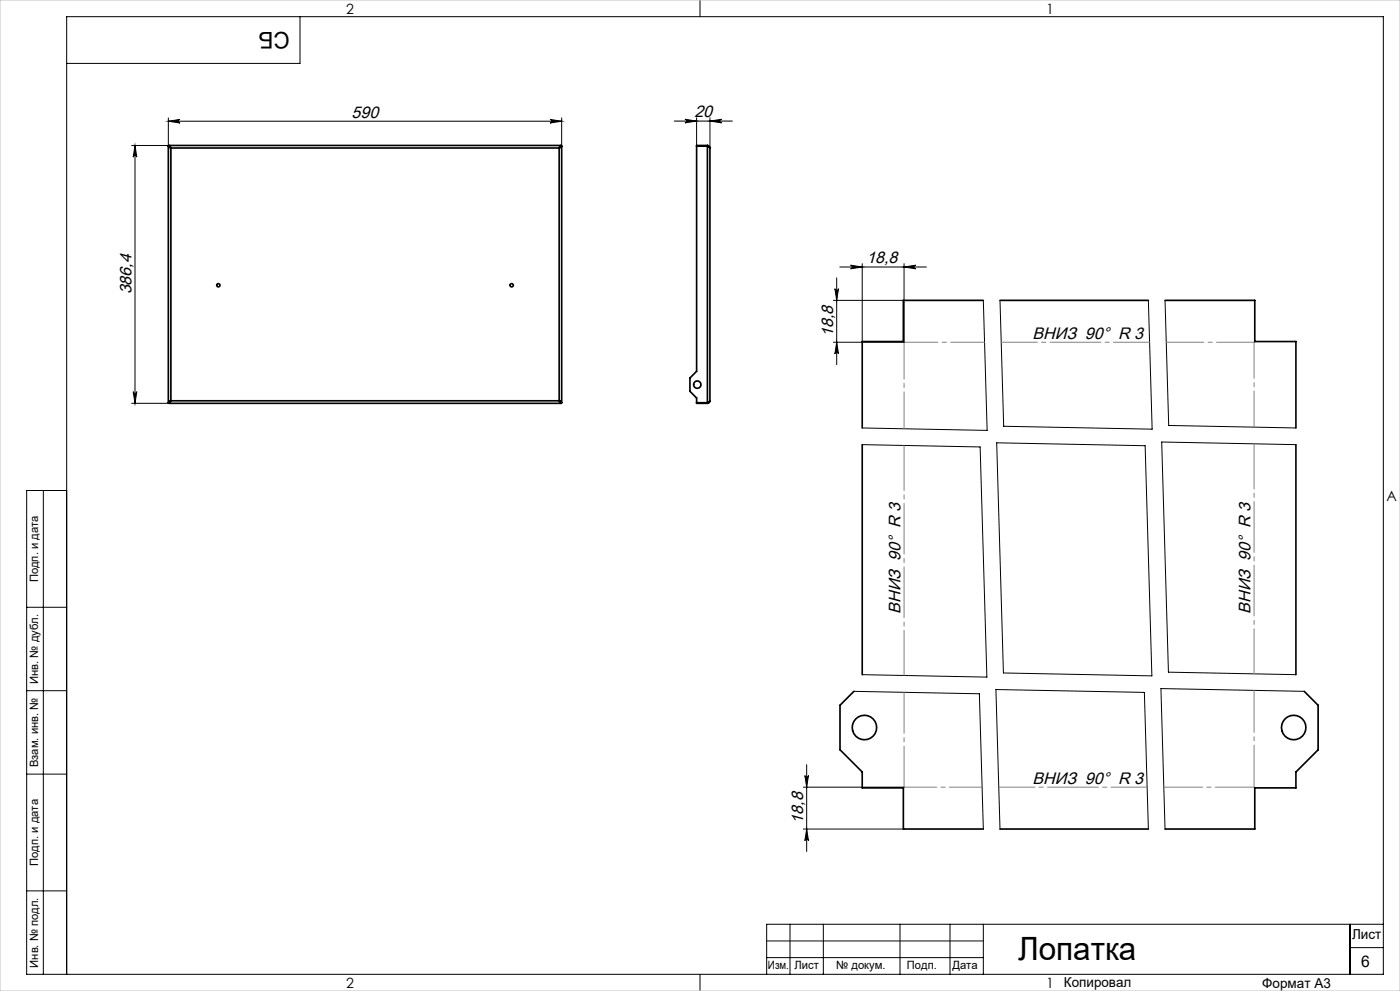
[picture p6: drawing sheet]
<svg xmlns="http://www.w3.org/2000/svg" width="420mm" height="297mm" viewBox="0 0 420 297" stroke-linecap="round" stroke-linejoin="round" font-family="sans-serif">
<g fill="none" stroke="#000" stroke-width=".3">
<path d="M90 5v14h-70M210 0v5M50.5 36.3l3.5-.5a.54 .54 0 0 0-.5 .5 .54 .54 0 0 0 .5 .6zM50.5 36.3h118M50.5 35.3v8.5M165 35.8l3.5 .5-3.5 .6a.54 .54 0 0 0 .5-.6 .54 .54 0 0 0-.5-.5zM168.5 35.3v8.5M202.3 36.3h17.4M205.5 35.7l3.5 .6-3.5 .5a.54 .54 0 0 0 .5-.5 .54 .54 0 0 0-.5-.6zM209 35.3v8.5M213 35.3v9M213 36.3l3.5-.6a.54 .54 0 0 0-.5 .6 .54 .54 0 0 0 .5 .5z"/>
<path d="M39.5 43.6h11.2M40.5 43.6l.5 3.5a.54 .54 0 0 0-.5-.5 .54 .54 0 0 0-.5 .5zM40.5 43.6v77.3M255.2 79.5l3.5 .5-3.5 .6a.54 .54 0 0 0 .5-.6 .54 .54 0 0 0-.5-.5zM258.7 79v23.4M271.2 79v23.6M250 90h21M250.5 86.5a.54 .54 0 0 0 .5 .5 .54 .54 0 0 0 .6-.5l-.6 3.5zM251 83.3v26M251.9 80h26M271.2 80l3.5-.5a.54 .54 0 0 0-.5 .5 .54 .54 0 0 0 .5 .6zM295 90l1.1 39-37.4-.7"/>
<path d="M300 90l1.1 37.8 44.5 .8-1.1-38.6M349.5 90l1.1 37.5 38.2 .8M40 117.4a.54 .54 0 0 0 .5 .5 .54 .54 0 0 0 .5-.5l-.5 3.5zM250 102.6h21.2M251 102.6l.6 3.5a.54 .54 0 0 0-.6-.5 .54 .54 0 0 0-.5 .5zM39.5 120.9h11.2M258.7 133.3l35.3 .6 2.1 69-37.4-.7M299 132.7l44.5 .9 2.1 69-44.6-.9zM388.8 133.3l-40.3-.8 2 68.9 38.3 .8M13 147v145M20 147h-12v145h407v-287h-395v287M8 182h12"/>
<path d="M8 207h12M256.2 207.2l37.6 .7 1.2 40.6M391.3 207.2l-43-.8 1.2 42.1M8 232h12M241 235.9h30.2M241.5 232.4a.54 .54 0 0 0 .5 .5 .54 .54 0 0 0 .5-.5l-.5 3.5zM242 229.2v26M241 248.5h30M242 248.5l.5 3.5a.54 .54 0 0 0-.5-.5 .54 .54 0 0 0-.5 .5zM300 248.5l-1.2-41.8 44.5 .8 1.2 41M8 267h12M237 277v15"/>
<path d="M247 277v15M270 277v15M285 277v15M295 277v15M405 277v15M415 277h-185v15M210 292v5M230 282h65M230 287h65M405 284h10"/>
</g>
<path d="M349.1 235.9h27.1" fill="none" stroke="#808080" stroke-width=".3" stroke-dasharray="15.2 1.3 1.3 1.3" stroke-dashoffset="3.6"/>
<path d="M376.2 235.9v-29" fill="none" stroke="#808080" stroke-width=".3" stroke-dasharray="15.2 1.3 1.3 1.3" stroke-dashoffset="2.6"/>
<path d="M271.2 235.9h23.4" fill="none" stroke="#808080" stroke-width=".3" stroke-dasharray="15.2 1.3 1.3 1.3" stroke-dashoffset="5.4"/>
<path d="M271.2 207.5v28.4" fill="none" stroke="#808080" stroke-width=".3" stroke-dasharray="15.2 1.3 1.3 1.3" stroke-dashoffset="2.9"/>
<path d="M344.9 102.6h-44.5M376.2 128v-25.4M299.6 235.9h44.5" fill="none" stroke="#808080" stroke-width=".3" stroke-dasharray="15.2 1.3 1.3 1.3" stroke-dashoffset="4.4"/>
<path d="M271.2 133.5v68.9M376.2 202v-69" fill="none" stroke="#808080" stroke-width=".3" stroke-dasharray="15.2 1.3 1.3 1.3" stroke-dashoffset="1.7"/>
<path d="M271.2 102.6v25.9" fill="none" stroke="#808080" stroke-width=".3" stroke-dasharray="15.2 1.3 1.3 1.3" stroke-dashoffset="4.2"/>
<path d="M295.4 102.6h-24.2" fill="none" stroke="#808080" stroke-width=".3" stroke-dasharray="15.2 1.3 1.3 1.3" stroke-dashoffset="5.1"/>
<path d="M376.2 102.6h-26.3" fill="none" stroke="#808080" stroke-width=".3" stroke-dasharray="15.2 1.3 1.3 1.3" stroke-dashoffset="4"/>
<path d="M0 0h420v297h-420z" fill="none" stroke="#c0c0c0" stroke-width=".3"/>
<g fill="#000">
<path d="M165 35.8l3.5 .5-3.5 .6a.54 .54 0 0 0 .5-.6 .54 .54 0 0 0-.5-.5zM50.5 36.3l3.5-.5a.54 .54 0 0 0-.5 .5 .54 .54 0 0 0 .5 .6z"/>
<path d="M213 36.3l3.5-.6a.54 .54 0 0 0-.5 .6 .54 .54 0 0 0 .5 .5zM205.5 35.7l3.5 .6-3.5 .5a.54 .54 0 0 0 .5-.5 .54 .54 0 0 0-.5-.6zM271.2 80l3.5-.5a.54 .54 0 0 0-.5 .5 .54 .54 0 0 0 .5 .6zM255.2 79.5l3.5 .5-3.5 .6a.54 .54 0 0 0 .5-.6 .54 .54 0 0 0-.5-.5z"/>
<path d="M40.5 43.6l.5 3.5a.54 .54 0 0 0-.5-.5 .54 .54 0 0 0-.5 .5zM40 117.4a.54 .54 0 0 0 .5 .5 .54 .54 0 0 0 .5-.5l-.5 3.5zM241.5 232.4a.54 .54 0 0 0 .5 .5 .54 .54 0 0 0 .5-.5l-.5 3.5zM242 248.5l.5 3.5a.54 .54 0 0 0-.5-.5 .54 .54 0 0 0-.5 .5z"/>
<path d="M251 102.6l.6 3.5a.54 .54 0 0 0-.6-.5 .54 .54 0 0 0-.5 .5zM250.5 86.5a.54 .54 0 0 0 .5 .5 .54 .54 0 0 0 .6-.5l-.6 3.5z"/>
</g>
<g fill="none" stroke="#000" stroke-width=".5">
<path d="M50.5 43.8l.8 .6M50.5 43.8v76.9M50.7 43.6l.6 .8M50.7 43.6h117.6M51.3 44.4v75.7M51.3 44.4h116.4M167.7 44.4v75.7M168.3 43.6l-.6 .8M168.5 43.8l-.8 .6M168.5 43.8v76.9M209 43.8h3.2l.8 .6M209 43.8h3.2l.5 .2"/>
<path d="M212.2 43.6l.6 .2 .2 .6M212.2 43.6h-3.2v67.7l-2 2v4l2 2v1.6h3.2M212.2 43.6v77.3M213 44.4v75.7M295 90h-24v12.4h-12.3v25.9M300 90h44.5M349.5 90h26.9v12.4h12.4v25.9M50.7 120.9h117.6M51.3 120.1l-.8 .6M51.3 120.1l-.6 .8M51.3 120.1h116.4M167.7 120.1l.6 .8"/>
<path d="M167.7 120.1l.8 .6M212.7 120.4l-.5 .3h-3.2M213 120.1l-.8 .6h-3.2M213 120.1l-.3 .6-.5 .2M258.7 133.3v68.9M388.8 133.3v68.9M256.2 207.2l-4.2 4.2v13.3l6.7 6.7v4.7h12.3v12.4h24M391.3 207.2l4.1 4.2v13.3l-6.6 6.7v4.7h-12.4v12.4h-26.9M300 248.5h44.5"/>
<circle cx="65.5" cy="85.5" r=".49"/>
<circle cx="153.5" cy="85.5" r=".49"/>
<circle cx="209.2" cy="115.3" r="1.1"/>
<circle cx="259.3" cy="218" r="3.7"/>
<circle cx="388.1" cy="218" r="3.7"/>
</g>
<text font-size="9.6" x="305.4" y="287.8">Лопатка</text>
<text font-size="6.9" x="86.9" y="9.4" transform="rotate(-180 86.9 9.4)">СБ</text>
<g font-size="5">
<text x="105.5" y="35.2">590</text>
<text x="208.3" y="35.2">20</text>
<text x="259.9" y="78.9">18,8</text>
<text x="39.4" y="88.3" transform="rotate(-90 39.4 88.3)">386,4</text>
<text x="249.9" y="101" transform="rotate(-90 249.9 101)">18,8</text>
<text x="309.8" y="101.5">ВНИЗ 90° R 3</text>
<text x="270.1" y="183.9" transform="rotate(-90 270.1 183.9)">ВНИЗ 90° R 3</text>
<text x="375.2" y="183.9" transform="rotate(-90 375.2 183.9)">ВНИЗ 90° R 3</text>
<text x="309.8" y="234.8">ВНИЗ 90° R 3</text>
<text x="240.9" y="246.9" transform="rotate(-90 240.9 246.9)">18,8</text>
</g>
<text font-size="4.8" x="408.3" y="289.7">6</text>
<g font-size="4.2">
<text x="103.8" y="4.2">2</text>
<text x="313.8" y="4.2">1</text>
<text x="415.9" y="150.2">A</text>
<text x="103.8" y="296.2">2</text>
<text x="313.8" y="296.2">1</text>
</g>
<g font-size="4.1">
<text x="405.6" y="281.5">Лист</text>
<text x="319.2" y="295.9">Копировал</text>
<text x="378.7" y="296">Формат А3</text>
</g>
<g font-size="3.4">
<text x="11.4" y="174.5" transform="rotate(-90 11.4 174.5)">Подп. и дата</text>
<text x="11.4" y="205" transform="rotate(-90 11.4 205)">Инв. № дубл.</text>
<text x="11.4" y="229.9" transform="rotate(-90 11.4 229.9)">Взам. инв. №</text>
<text x="11.4" y="259.5" transform="rotate(-90 11.4 259.5)">Подп. и дата</text>
<text x="11.4" y="290" transform="rotate(-90 11.4 290)">Инв. № подл.</text>
<text x="230.4" y="290.4">Изм.</text>
<text x="238.3" y="290.4">Лист</text>
<text x="250.9" y="290.4">№ докум.</text>
<text x="272.1" y="290.4">Подп.</text>
<text x="285.7" y="290.5">Дата</text>
</g>
</svg>
